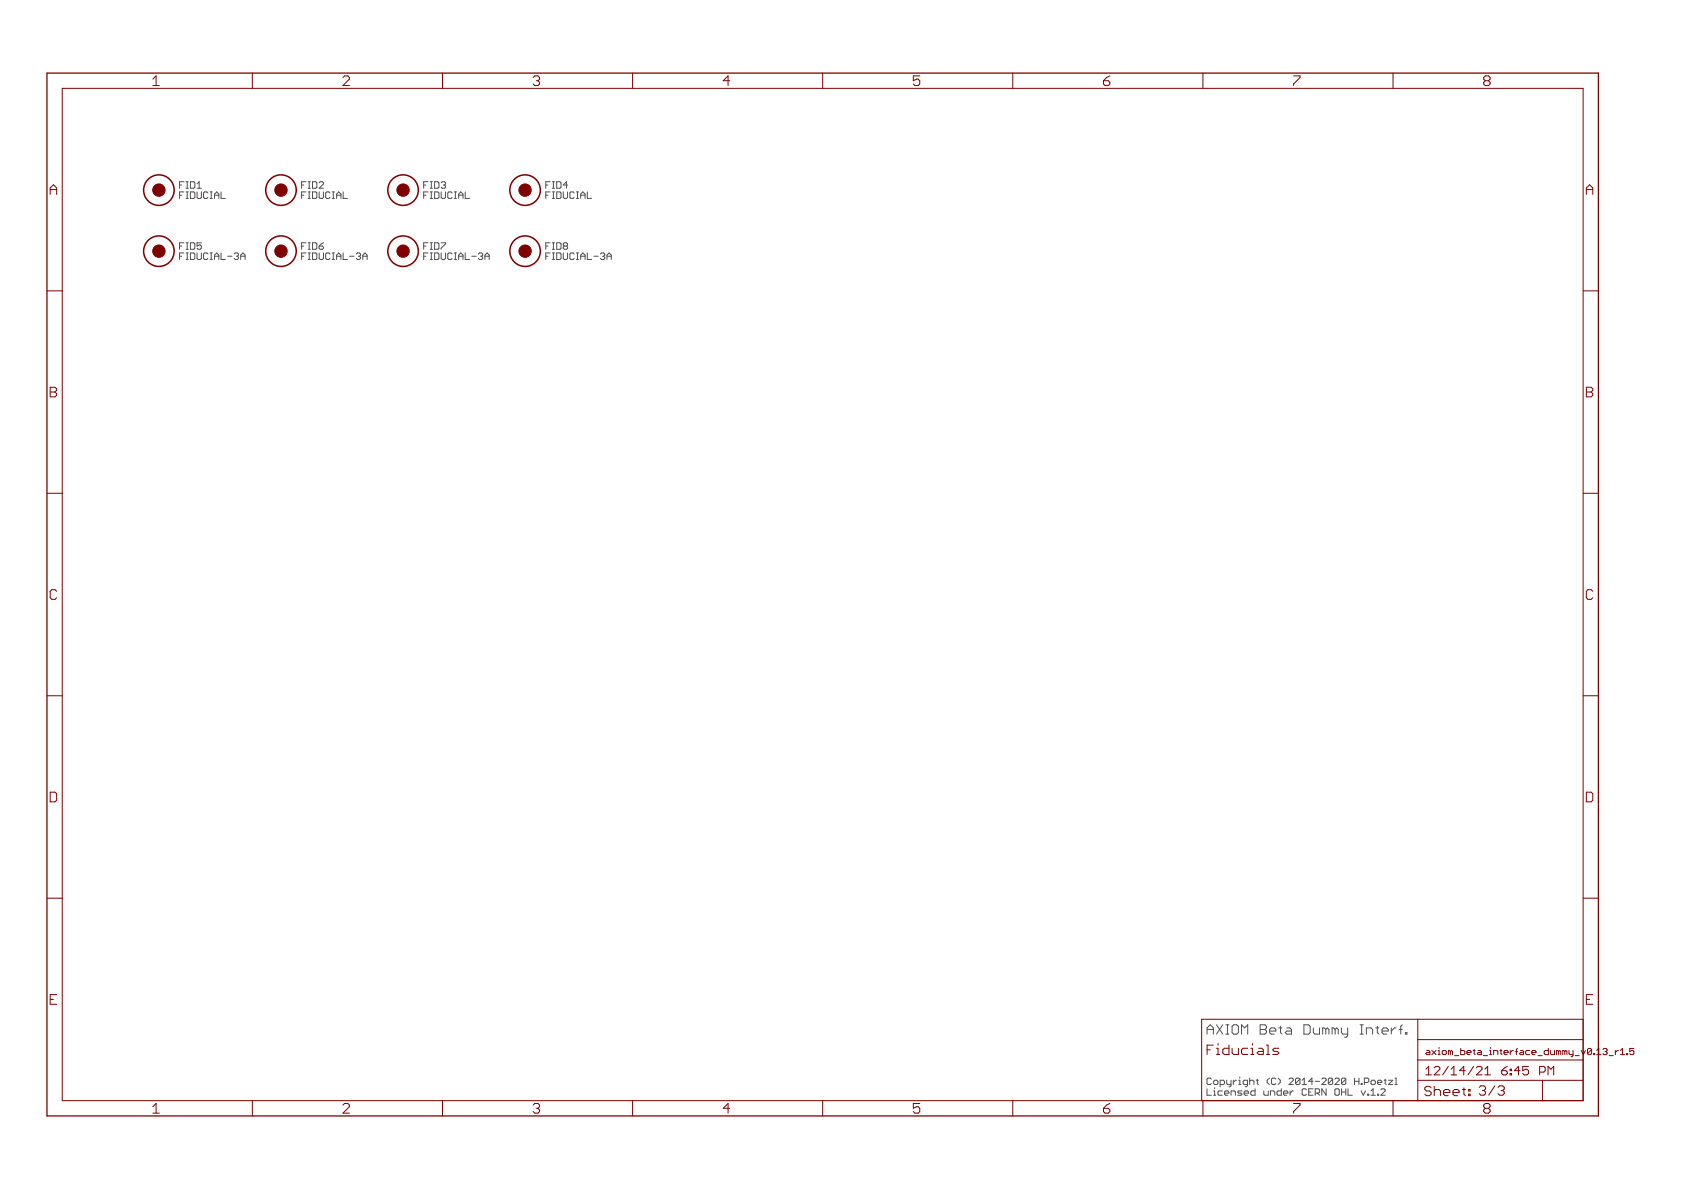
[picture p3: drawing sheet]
<svg xmlns="http://www.w3.org/2000/svg" width="420mm" height="297mm" viewBox="0 0 420 297" stroke-linecap="round" stroke-linejoin="round" font-family="sans-serif">
<path d="M345.8 272v.3l-1.1 1.1h1.1" fill="none" stroke="#505050" stroke-width=".25"/>
<g fill="none" stroke="#800000" stroke-width=".25">
<path d="M63 18.2v3.9M110.5 18.2v3.9M157.9 18.2v3.9M205.4 18.2v3.9M252.8 18.2v3.9M300.3 18.2v3.9M347.8 18.2v3.9M15.5 22.1h379.7v252.6h-379.7zM11.7 72.6h3.8M395.2 72.6h3.8M11.7 123.1h3.8M395.2 123.1h3.8"/>
<path d="M11.7 173.7h3.8M395.2 173.7h3.8M11.7 224.2h3.8M395.2 224.2h3.8M353.9 254.4v20.3M353.9 259.5h41.3M395.2 254.4h-95.2v20.3M63 274.7v3.9M110.5 274.7v3.9M157.9 274.7v3.9M205.4 274.7v3.9M252.8 274.7v3.9"/>
<path d="M300.3 274.7v3.9M347.8 274.7v3.9M353.9 269.7h41.3M353.9 264.6h41.3M370.7 268.3h1.4M385.1 269.7v5M387.2 266.9l.7-.7v2.1"/>
</g>
<path d="M11.7 18.2h387.3v260.4h-387.3z" fill="none" stroke="#800000" stroke-width=".32"/>
<g fill="none" stroke="#800000" stroke-width=".38">
<circle cx="39.7" cy="47.5" r="3.8"/>
<circle cx="70.1" cy="47.5" r="3.8"/>
<circle cx="100.6" cy="47.5" r="3.8"/>
<circle cx="131.1" cy="47.5" r="3.8"/>
<circle cx="39.7" cy="62.7" r="3.8"/>
<circle cx="70.1" cy="62.7" r="3.8"/>
<circle cx="100.6" cy="62.7" r="3.8"/>
<circle cx="131.1" cy="62.7" r="3.8"/>
</g>
<g fill="#800000" stroke="#800000" stroke-width=".25">
<circle cx="39.7" cy="47.5" r="1.55"/>
<circle cx="70.1" cy="47.5" r="1.55"/>
<circle cx="100.6" cy="47.5" r="1.55"/>
<circle cx="131.1" cy="47.5" r="1.55"/>
<circle cx="39.7" cy="62.7" r="1.55"/>
<circle cx="70.1" cy="62.7" r="1.55"/>
<circle cx="100.6" cy="62.7" r="1.55"/>
<circle cx="131.1" cy="62.7" r="1.55"/>
</g>
<g font-size="3.7" fill="#800000">
<text x="37.7" y="21.4">1</text>
<text x="85.1" y="21.4">2</text>
<text x="132.6" y="21.4">3</text>
<text x="180" y="21.4">4</text>
<text x="227.5" y="21.4">5</text>
<text x="275" y="21.4">6</text>
<text x="322.4" y="21.4">7</text>
<text x="369.9" y="21.4">8</text>
<text x="12" y="48.6">A</text>
<text x="395.5" y="48.6">A</text>
<text x="12" y="99.2">B</text>
<text x="395.5" y="99.2">B</text>
<text x="12" y="149.7">C</text>
<text x="395.5" y="149.7">C</text>
<text x="12" y="200.2">D</text>
<text x="395.5" y="200.2">D</text>
<text x="12" y="250.8">E</text>
<text x="395.5" y="250.8">E</text>
<text x="37.7" y="277.9">1</text>
<text x="85.1" y="277.9">2</text>
<text x="132.6" y="277.9">3</text>
<text x="180" y="277.9">4</text>
<text x="227.5" y="277.9">5</text>
<text x="275" y="277.9">6</text>
<text x="322.4" y="277.9">7</text>
<text x="369.9" y="277.9">8</text>
</g>
<text font-size="3.6" fill="#505050" x="300.7" y="258.2">AXIOM Beta Dummy Interf.</text>
<g font-size="3.6" fill="#800000">
<text x="300.7" y="263.3">Fiducials</text>
<text x="355.1" y="273.6">Sheet: 3/3</text>
</g>
<g font-size="3.2" fill="#800000">
<text x="355.4" y="268.4">12/14/21</text>
<text x="372.9" y="268.4">6:45 PM</text>
</g>
<g font-size="2.5" fill="#505050">
<text x="44.2" y="47.1">FID1</text>
<text x="74.7" y="47.1">FID2</text>
<text x="105.2" y="47.1">FID3</text>
<text x="135.7" y="47.1">FID4</text>
<text x="44.2" y="49.6">FIDUCIAL</text>
<text x="74.7" y="49.6">FIDUCIAL</text>
<text x="105.2" y="49.6">FIDUCIAL</text>
<text x="135.7" y="49.6">FIDUCIAL</text>
<text x="44.2" y="64.9">FIDUCIAL-3A</text>
<text x="44.2" y="62.3">FID5</text>
<text x="74.7" y="64.9">FIDUCIAL-3A</text>
<text x="74.7" y="62.3">FID6</text>
<text x="105.2" y="64.9">FIDUCIAL-3A</text>
<text x="105.2" y="62.3">FID7</text>
<text x="135.7" y="64.9">FIDUCIAL-3A</text>
<text x="135.7" y="62.3">FID8</text>
<text x="300.7" y="270.8">Copyright (C) 2014-2020 H.Poetzl</text>
<text x="300.7" y="273.5">Licensed under CERN OHL v.1.2</text>
</g>
<g font-size="2.3" fill="#800000">
<text x="355.4" y="263.3">axiom_beta_interface_dummy_v0.1</text>
<text x="399.3" y="263.3">3_r1.5</text>
</g>
</svg>
